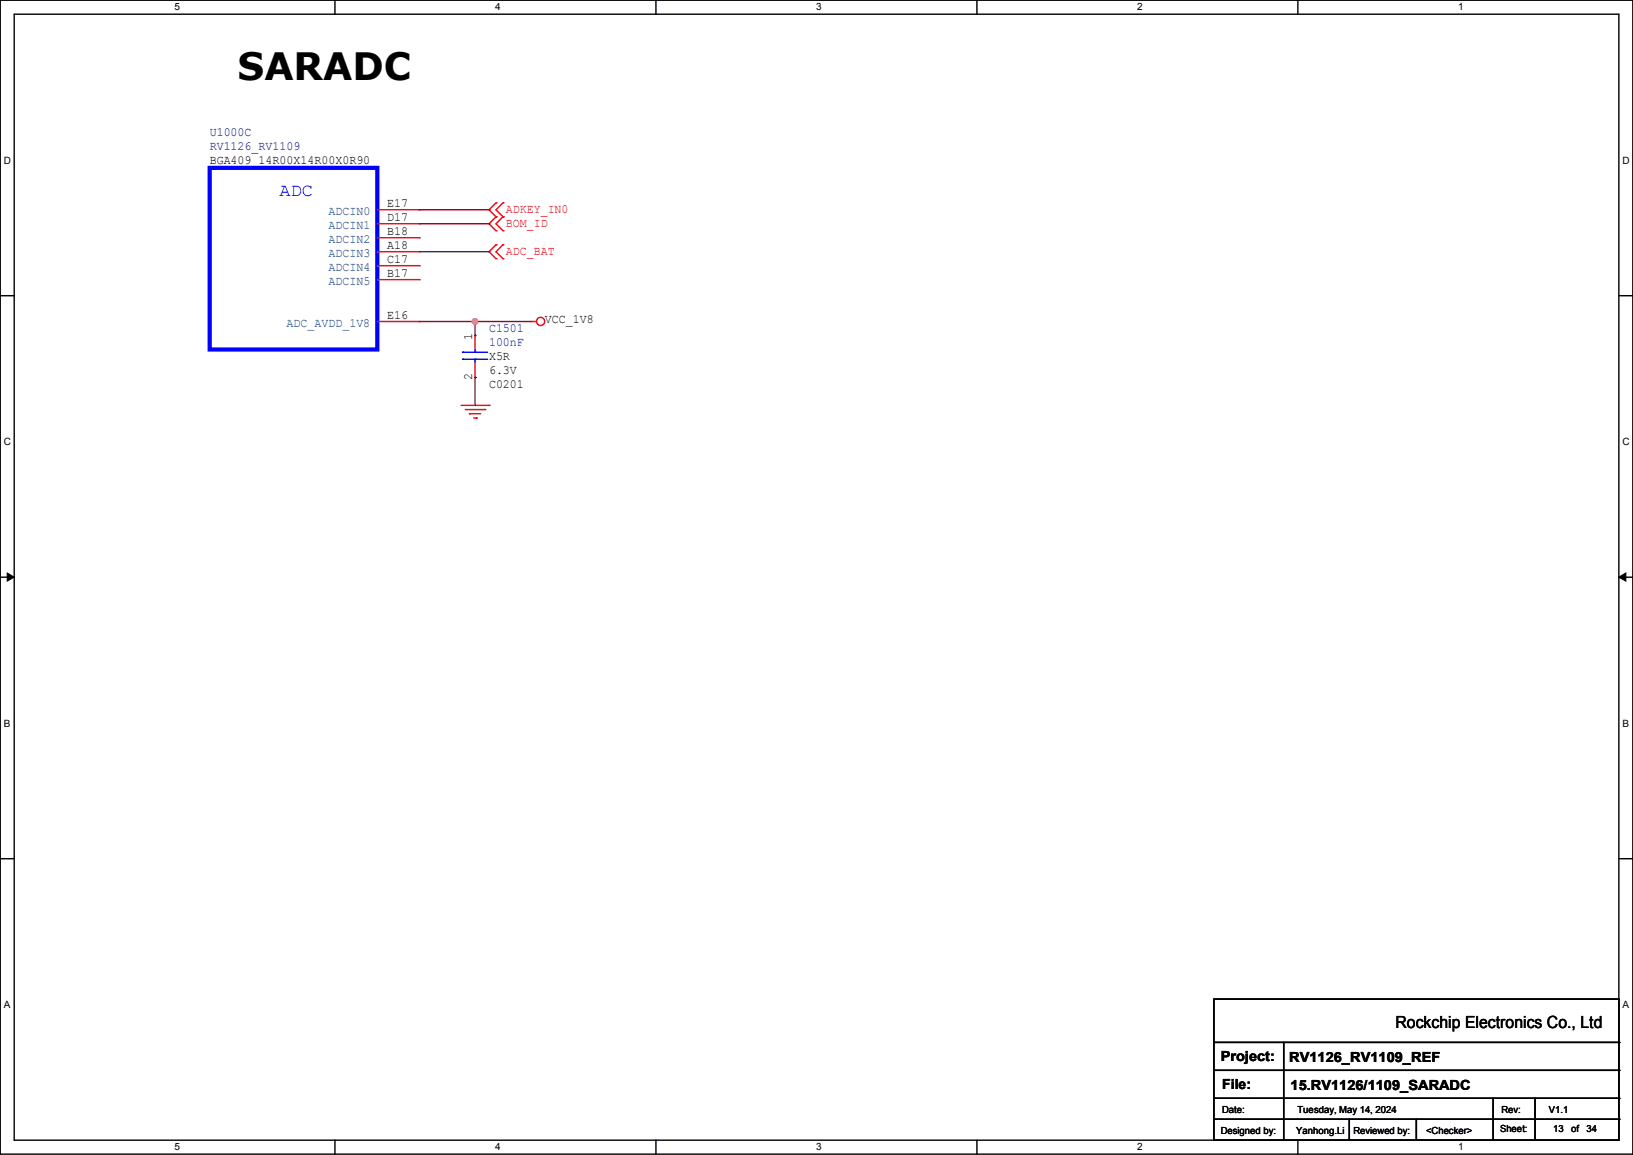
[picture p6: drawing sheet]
<svg xmlns="http://www.w3.org/2000/svg" width="297mm" height="210mm" viewBox="0 0 297 210" stroke-linecap="round" stroke-linejoin="round" font-family="sans-serif">
<path d="M0 0h297v209.8h-297zM2.6 2.6h291.8v204.7h-291.8z" fill="none" stroke="#000" stroke-width=".25"/>
<g fill="#fff">
<path d="M31.7 .3h1v2h-1z"/>
<path d="M31.7 207.6h1v1.9h-1z"/>
</g>
<path d="M60.9 0v2.6M60.9 207.3v2.5" fill="none" stroke="#000" stroke-width=".25"/>
<g fill="#fff">
<path d="M90.1 .3h1v2h-1z"/>
<path d="M90.1 207.6h1v1.9h-1z"/>
</g>
<path d="M119.3 0v2.6M119.3 207.3v2.5" fill="none" stroke="#000" stroke-width=".25"/>
<g fill="#fff">
<path d="M148.5 .3h.9v2h-.9z"/>
<path d="M148.5 207.6h.9v1.9h-.9z"/>
</g>
<path d="M177.7 0v2.6M177.7 207.3v2.5" fill="none" stroke="#000" stroke-width=".25"/>
<g fill="#fff">
<path d="M206.8 .3h1v2h-1z"/>
<path d="M206.8 207.6h1v1.9h-1z"/>
</g>
<path d="M236.1 0v2.6M236.1 207.3v2.5" fill="none" stroke="#000" stroke-width=".25"/>
<g fill="#fff">
<path d="M265.2 .3h1v2h-1z"/>
<path d="M265.2 207.6h1v1.9h-1z"/>
<path d="M.7 28.2h1.2v1.9h-1.2z"/>
<path d="M295.1 28.2h1.2v1.9h-1.2z"/>
<path d="M.7 79.3h1.2v2h-1.2z"/>
<path d="M295.1 79.3h1.2v2h-1.2z"/>
</g>
<path d="M0 53.8h2.6M294.4 53.8h2.6" fill="none" stroke="#000" stroke-width=".25"/>
<g fill="#fff">
<path d="M.7 130.5h1.2v2h-1.2z"/>
<path d="M295.1 130.5h1.1v2h-1.1z"/>
</g>
<path d="M0 104.9h2.6M294.4 104.9h2.6" fill="none" stroke="#000" stroke-width=".25"/>
<path d="M1.3 104.2l1.3 .7-1.3 .8zM294.4 104.9l1.3-.7v1.5z" fill="#000" stroke="#000" stroke-width=".18"/>
<g fill="#fff">
<path d="M.7 181.7h1.2v2h-1.2z"/>
<path d="M295.1 181.7h1.1v2h-1.1z"/>
</g>
<g fill="none" stroke="#000" stroke-width=".25">
<path d="M0 156.1h2.6M294.4 156.1h2.6M220.8 181.7h73.6v25.6h-73.6zM220.8 189.5h73.6M220.8 194.6h73.6M220.8 199.7h73.6M233.5 189.5v17.8M271.6 199.7v7.6M279.2 199.7v7.6M294.4 189.5h.1M294.4 194.6h.1M294.4 199.7h.1"/>
<path d="M220.8 203.5h73.6M233.5 207.3h.1M245.4 207.3h.1M245.4 203.5v3.8M257.6 207.3h.1M257.6 203.5v3.8M271.6 207.3h.1M279.2 207.3h.1M294.4 203.5h.1"/>
</g>
<g fill="none" stroke="#f00" stroke-width=".25">
<path d="M68.6 38.1h7.6M76.2 38.1h.1M90.2 36.9h.1M90.2 39.4h.1M90.2 36.9l-1.3 1.2 1.3 1.3M90.2 39.4l-1.3 1.3 1.3 1.3M91.5 39.4h.1M91.5 36.9h.1M91.5 36.9l-1.3 1.2 1.3 1.3M91.5 39.4l-1.3 1.3 1.3 1.3M68.6 58.5h7.6M68.6 40.7h7.6"/>
<path d="M68.6 43.2h7.6M68.6 45.8h7.6M68.6 48.3h7.6M68.6 50.8h7.6M76.2 40.7h.1M76.2 43.2h.1M76.2 45.8h.1M76.2 48.3h.1M76.2 50.8h.1M76.2 58.5h.1M90.2 42h.1M90.2 44.5h.1"/>
<path d="M90.2 47h.1M90.2 44.5l-1.3 1.3 1.3 1.2M91.5 42h.1M91.5 47h.1M91.5 44.5h.1M91.5 44.5l-1.3 1.3 1.3 1.2M96.6 58.5h.1M96.6 58.5h1M83.9 73.7h5M84.6 74.5h3.6M85.4 75.2h.1M85.4 75.2h2"/>
<path d="M86.1 76h.6M86.4 61h.1M86.4 68.6h.1M86.4 61v2.5M86.4 66.1v2.5M86.7 76h.1M88.2 74.5h.1M88.9 73.7h.1"/>
<circle cx="98.3" cy="58.4" r=".74"/>
</g>
<path d="M84.1 65.3h.1M84.1 64.1h.1M84.1 65.3h4.6M84.1 64.1h4.6M86.4 64.1h.1M86.4 65.3h.1M86.4 63.5v.6M86.4 65.3v.8" fill="none" stroke="#00f" stroke-width=".25"/>
<path d="M38.1 30.5h30.5v33h-30.5z" fill="none" stroke="#00f" stroke-width=".76"/>
<path d="M76.2 38.1h12.7M88.9 38.1h.1M76.2 58.5h20.4M76.2 40.7h12.7M76.2 45.8h12.7M86.4 58.5h.1M86.4 58.5v2.5M88.9 40.7h.1M88.9 45.8h.1M86.4 68.6h.1M86.4 68.6v5.1" fill="none" stroke="#800040" stroke-width=".25"/>
<circle cx="86.4" cy="58.4" r=".49" fill="#f0f" stroke="#f0f" stroke-width=".25"/>
<text font-size="6.9" x="43.2" y="14.6">SARADC</text>
<text font-size="3.3" fill="#00f" x="50.8" y="35.7">ADC</text>
<text font-size="3" x="253.8" y="186.9">Rockchip Electronics Co., Ltd</text>
<g font-size="2.5">
<text x="222" y="192.9">Project:</text>
<text x="222.3" y="198">File:</text>
<text x="234.5" y="193.2">RV1126_RV1109_REF</text>
<text x="234.7" y="198.2">15.RV1126/1109_SARADC</text>
</g>
<g font-size="2.3" fill="#000080">
<text x="38.1" y="24.8">U1000C</text>
<text x="38.1" y="27.3">RV1126_RV1109</text>
<text x="88.9" y="60.3">C1501</text>
<text x="88.9" y="62.9">100nF</text>
</g>
<g font-size="2.3">
<text x="38.1" y="29.8">BGA409_14R00X14R00X0R90</text>
<text x="70.4" y="37.6">E17</text>
<text x="70.4" y="40.1">D17</text>
<text x="70.4" y="42.7">B18</text>
<text x="70.4" y="45.2">A18</text>
<text x="70.4" y="47.8">C17</text>
<text x="70.4" y="50.3">B17</text>
<text x="70.4" y="57.9">E16</text>
<text x="99.1" y="58.8">VCC_1V8</text>
<text x="85.9" y="61.8" transform="rotate(-90 85.9 61.8)">1</text>
<text x="88.9" y="65.4">X5R</text>
<text x="85.9" y="69.1" transform="rotate(-90 85.9 69.1)">2</text>
<text x="88.9" y="70.5">C0201</text>
<text x="88.9" y="67.9">6.3V</text>
</g>
<g font-size="2.3" fill="#004080">
<text x="59.7" y="39.1">ADCIN0</text>
<text x="59.7" y="41.6">ADCIN1</text>
<text x="59.7" y="44.2">ADCIN2</text>
<text x="59.7" y="46.7">ADCIN3</text>
<text x="59.7" y="49.2">ADCIN4</text>
<text x="59.7" y="51.8">ADCIN5</text>
<text x="52.1" y="59.4">ADC_AVDD_1V8</text>
</g>
<g font-size="2.3" fill="#f00">
<text x="92" y="38.7">ADKEY_IN0</text>
<text x="92" y="41.3">BOM_ID</text>
<text x="92" y="46.4">ADC_BAT</text>
</g>
<g font-size="1.8">
<text x="31.8" y="1.9">5</text>
<text x="90.1" y="1.9">4</text>
<text x="148.5" y="1.9">3</text>
<text x="206.8" y="1.9">2</text>
<text x="265.2" y="1.9">1</text>
<text x=".7" y="29.8">D</text>
<text x="295.1" y="29.8">D</text>
<text x=".7" y="80.9">C</text>
<text x="295.1" y="80.9">C</text>
<text x=".7" y="132.1">B</text>
<text x="295.1" y="132.1">B</text>
<text x=".7" y="183.3">A</text>
<text x="295.1" y="183.3">A</text>
<text x="222.3" y="202.3">Date:</text>
<text x="236" y="202.3">Tuesday, May 14, 2024</text>
<text x="273.1" y="202.3">Rev:</text>
<text x="281.7" y="202.3">V1.1</text>
<text x="31.8" y="209.2">5</text>
<text x="90.1" y="209.2">4</text>
<text x="148.5" y="209.2">3</text>
<text x="206.8" y="209.2">2</text>
<text x="222" y="206.1">Designed by:</text>
<text x="235.7" y="206.1">Yanhong.Li</text>
<text x="246.1" y="206.1">Reviewed by:</text>
<text x="259.4" y="206.1">&lt;Checker&gt;</text>
<text x="265.2" y="209.2">1</text>
<text x="272.8" y="205.9">Sheet:</text>
<text x="282.5" y="205.9">13</text>
<text x="285.7" y="205.9">of</text>
<text x="288.6" y="205.9">34</text>
</g>
</svg>
